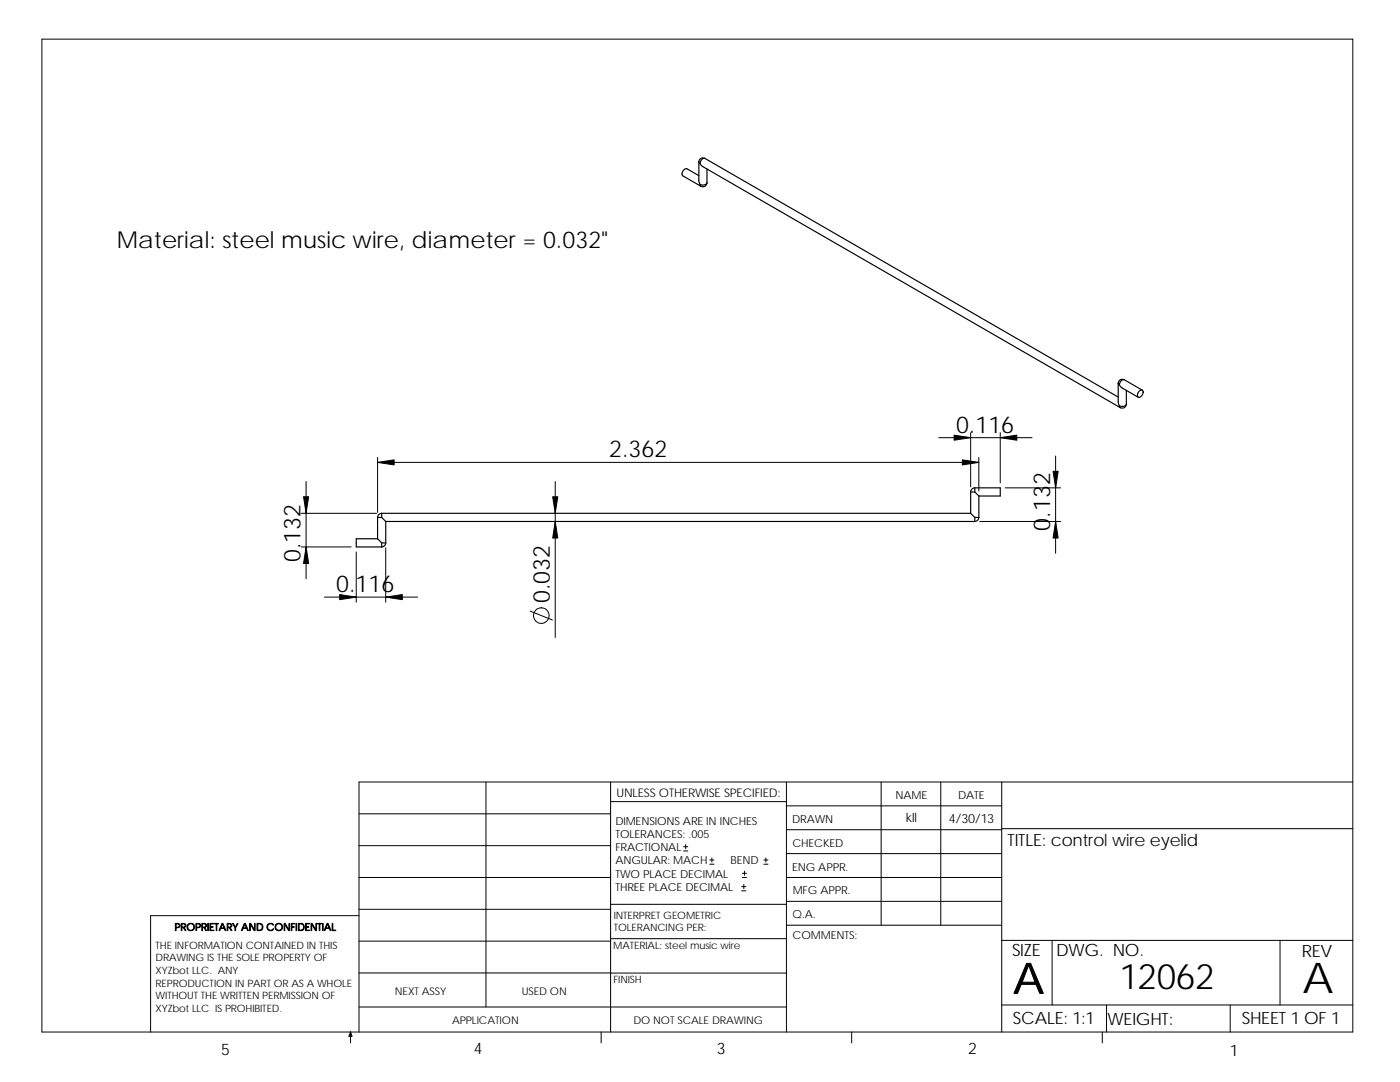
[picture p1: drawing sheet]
<svg xmlns="http://www.w3.org/2000/svg" width="279mm" height="216mm" viewBox="0 0 279 216" stroke-linecap="round" stroke-linejoin="round" font-family="sans-serif">
<g fill="none" stroke="#000" stroke-width=".2">
<path d="M8.4 7.8h261.6v198.1h-261.6zM61.1 96.1v19.4M75.4 91.3v10.9M75.4 92.3h119.9M110.8 96.1v31.1M187.4 87.3h18.6M193.7 86.3v10.9M195.3 91.3v6.7M199.6 86.3v10.1M200.6 97.3h11.1M210.7 91v19.4M60.1 102.4h15.1"/>
<path d="M60.1 109.1h10M64.7 119.1h18.6M71.1 110.1v10.1M77 109.3v10.9M195.5 104.1h16.2M105.8 121.9l4.5 1.8M97 156v44.9M121.9 160h35.1M121.9 156v49.9M157 156v49.9M175.9 156v28.6M187.7 156v28.6"/>
<path d="M199.9 156v49.9M270 156h-198.4v49.9M71.6 175.1h50.3M71.6 168.7h50.3M71.6 162.4h50.3M136.4 169.8h.9M136.4 169h.9M136.8 168.5v.9M141.6 172.4h.9M141.6 171.6h.9M142.1 171.2v.8M148 177.8h.8"/>
<path d="M148 176.9h.8M148.2 175.1h.8M148.2 174.3h.8M148.4 176.5v.8M148.6 173.8v.9M152.4 172.4h.9M152.4 171.6h.9M152.8 171.2v.8M157 175.1h42.9M157 179.9h42.9M157 160.8h42.9M157 170.3h42.9"/>
<path d="M157 165.6h42.9M199.9 165.4h70.1M71.6 187.8h50.3M71.6 181.4h50.3M71.6 194.1h50.3M71.6 182.7h-41.5v23.2M121.9 194.2h35.1M121.9 187.3h35.1M121.9 180.4h35.1M157 184.6h42.9M199.9 187.6h70.1M210 187.6v12.9"/>
<path d="M255.5 187.6v12.9M70 205.9l.3 .9h-.7zM70 205.9v2.2M71.6 200.9h85.4M120 205.9v2.2M170 205.9v2.2M199.9 200.5h70.1M220 205.9v2.2M220.8 200.5v5.4M245.5 200.5v5.4"/>
<circle cx="108" cy="122.8" r="1.55"/>
</g>
<g fill="none" stroke="#000" stroke-width=".23">
<path d="M139.5 32.3v3.7a.86 .86 0 0 0 .6 .9 .86 .86 0 0 0 1-.4M139.5 32.3l.2 .3M139.5 35.1l-2.4-1.4a.96 .96 0 0 0-.8 1.4l3.6 2.1M139.7 32.6l.6 .7 83.3 48M139.7 32.6l.2-.5a.7 .7 0 0 1 .8-.5l82.5 47.6M139.7 36.8l.2 .4M140.7 31.6a.8 .8 0 0 0-1.2 .7M141.1 36.5a.8 .8 0 0 1-1.2 .7M141.1 33.7v2.8M223.2 76.5v3.7l.2 .8M223.4 76.8l.6 .6 3.2 1.9M223.4 76.8v-.3a.92 .92 0 0 1 1-.7l3.6 2.1"/>
<path d="M224.3 75.8a.72 .72 0 0 0-.9 .1 .72 .72 0 0 0 0 .9M224.8 77.9v2.7a.97 .97 0 0 1-1.4 .4M227.3 78.1l.6-.3a.87 .87 0 0 1 .2 .9 .87 .87 0 0 1-.8 .6 .7 .7 0 0 1 0-1.2zM193.7 98.1v4.3M194.5 97.3h5.1v1.7h-4.3M194.5 97.3l-.5 .3-.3 .6h.8l.8 .8M194.5 97.3v.9M195.3 99v4.3M223.4 81l.2 .3M224.8 80.7a.84 .84 0 0 1-1.2 .7M75.4 107.5h-4.3v1.6h5.1M75.4 103.2v4.3"/>
<path d="M75.4 107.5l.8 .8h.8l-.2 .6-.6 .2M75.4 103.3h.8M76.2 102.4h117.5M76.2 103.3l.8 .8M76.2 103.3v-.9a.83 .83 0 0 0-.8 .9M76.2 108.3v.8M77 104.1v4.3M77 104.1h117.6M193.7 102.4l.8 .9M194.5 103.3h.8l-.2 .5-.6 .3z"/>
</g>
<g fill="#000" stroke="#000" stroke-width=".2">
<path d="M75.4 92.3l3.3-.5v1z" fill-rule="evenodd"/>
<path d="M190.4 86.8l3.3 .5-3.3 .5z" fill-rule="evenodd"/>
<path d="M192 91.8l3.3 .5-3.3 .5z" fill-rule="evenodd"/>
<path d="M199.6 87.3l3.3-.5v1z" fill-rule="evenodd"/>
<path d="M210.2 94h1l-.5 3.3z" fill-rule="evenodd"/>
<path d="M60.6 99.1h1l-.5 3.3z" fill-rule="evenodd"/>
<path d="M61.1 109.1l.5 3.3h-1z" fill-rule="evenodd"/>
<path d="M67.8 118.6l3.3 .5-3.3 .6z" fill-rule="evenodd"/>
<path d="M77 119.1l3.3-.5v1.1z" fill-rule="evenodd"/>
<path d="M110.3 99.1h1l-.5 3.3z" fill-rule="evenodd"/>
<path d="M110.8 104.1l.5 3.3h-1z" fill-rule="evenodd"/>
<path d="M210.7 104.1l.5 3.3h-1z" fill-rule="evenodd"/>
</g>
<g font-size="8.5">
<text x="202.2" y="198.2">A</text>
<text x="259.9" y="198.1">A</text>
</g>
<text font-size="7" x="223.4" y="197.3">12062</text>
<g font-size="4.7">
<text x="23.3" y="49.5">Material: steel music wire, diameter = 0.032&quot;</text>
<text x="190.8" y="86.3">0.116</text>
<text x="121.6" y="91.2">2.362</text>
<text x="209.6" y="105.9" transform="rotate(-90 209.6 105.9)">0.132</text>
<text x="60" y="112.1" transform="rotate(-90 60 112.1)">0.132</text>
<text x="67.1" y="118.1">0.116</text>
<text x="109.7" y="120.3" transform="rotate(-90 109.7 120.3)">0.032</text>
</g>
<g font-size="3.4">
<text x="201.1" y="168.8">TITLE: control wire eyelid</text>
<text x="202" y="190.8">SIZE</text>
<text x="210.8" y="190.8">DWG. NO.</text>
<text x="259.8" y="190.9">REV</text>
<text x="202.1" y="204.4">SCALE: 1:1</text>
<text x="221" y="204.5">WEIGHT:</text>
<text x="247.8" y="204.4">SHEET 1 OF 1</text>
</g>
<g font-size="3.2">
<text x="44.2" y="210.4">5</text>
<text x="94.6" y="210.3">4</text>
<text x="143" y="210.4">3</text>
<text x="193.2" y="210.4">2</text>
<text x="245.4" y="210.7">1</text>
</g>
<g font-size="2.5">
<text x="180.8" y="164.1">kll</text>
<text x="189.4" y="164.2">4/30/13</text>
</g>
<text font-size="2.4" x="123" y="158.9">UNLESS OTHERWISE SPECIFIED:</text>
<g font-size="2.2">
<text x="178.7" y="159.4">NAME</text>
<text x="191.2" y="159.4">DATE</text>
<text x="122.8" y="164.5">DIMENSIONS ARE IN INCHES</text>
<text x="122.8" y="167.2">TOLERANCES: .005</text>
<text x="158.1" y="164.2">DRAWN</text>
<text x="122.8" y="169.8">FRACTIONAL</text>
<text x="122.8" y="172.5">ANGULAR: MACH</text>
<text x="145.8" y="172.5">BEND</text>
<text x="158.1" y="173.7">ENG APPR.</text>
<text x="158.1" y="169.1">CHECKED</text>
<text x="122.8" y="175.1">TWO PLACE DECIMAL</text>
<text x="122.8" y="177.8">THREE PLACE DECIMAL</text>
<text x="158.2" y="178.5">MFG APPR.</text>
<text x="158.2" y="183.2">Q.A.</text>
<text x="158.2" y="187.4">COMMENTS:</text>
</g>
<g font-size="2.1">
<text x="78.8" y="198.5">NEXT ASSY</text>
<text x="104.1" y="198.5">USED ON</text>
<text x="90.2" y="204.3">APPLICATION</text>
<text x="126.4" y="204.4">DO NOT SCALE DRAWING</text>
</g>
<g font-size="2">
<text x="34.8" y="185.7">PROPRIETARY AND CONFIDENTIAL</text>
<text x="122.5" y="183.3">INTERPRET GEOMETRIC</text>
<text x="122.5" y="185.9">TOLERANCING PER:</text>
<text x="31.1" y="189.3">THE INFORMATION CONTAINED IN THIS</text>
<text x="31.1" y="191.8">DRAWING IS THE SOLE PROPERTY OF</text>
<text x="122.4" y="189.4">MATERIAL: steel music wire</text>
<text x="31.1" y="194.3">XYZbot LLC. ANY</text>
<text x="31.1" y="196.9">REPRODUCTION IN PART OR AS A WHOLE</text>
<text x="122.4" y="196.2">FINISH</text>
<text x="31.1" y="201.9">XYZbot LLC IS PROHIBITED.</text>
<text x="31.1" y="199.4">WITHOUT THE WRITTEN PERMISSION OF</text>
</g>
</svg>
